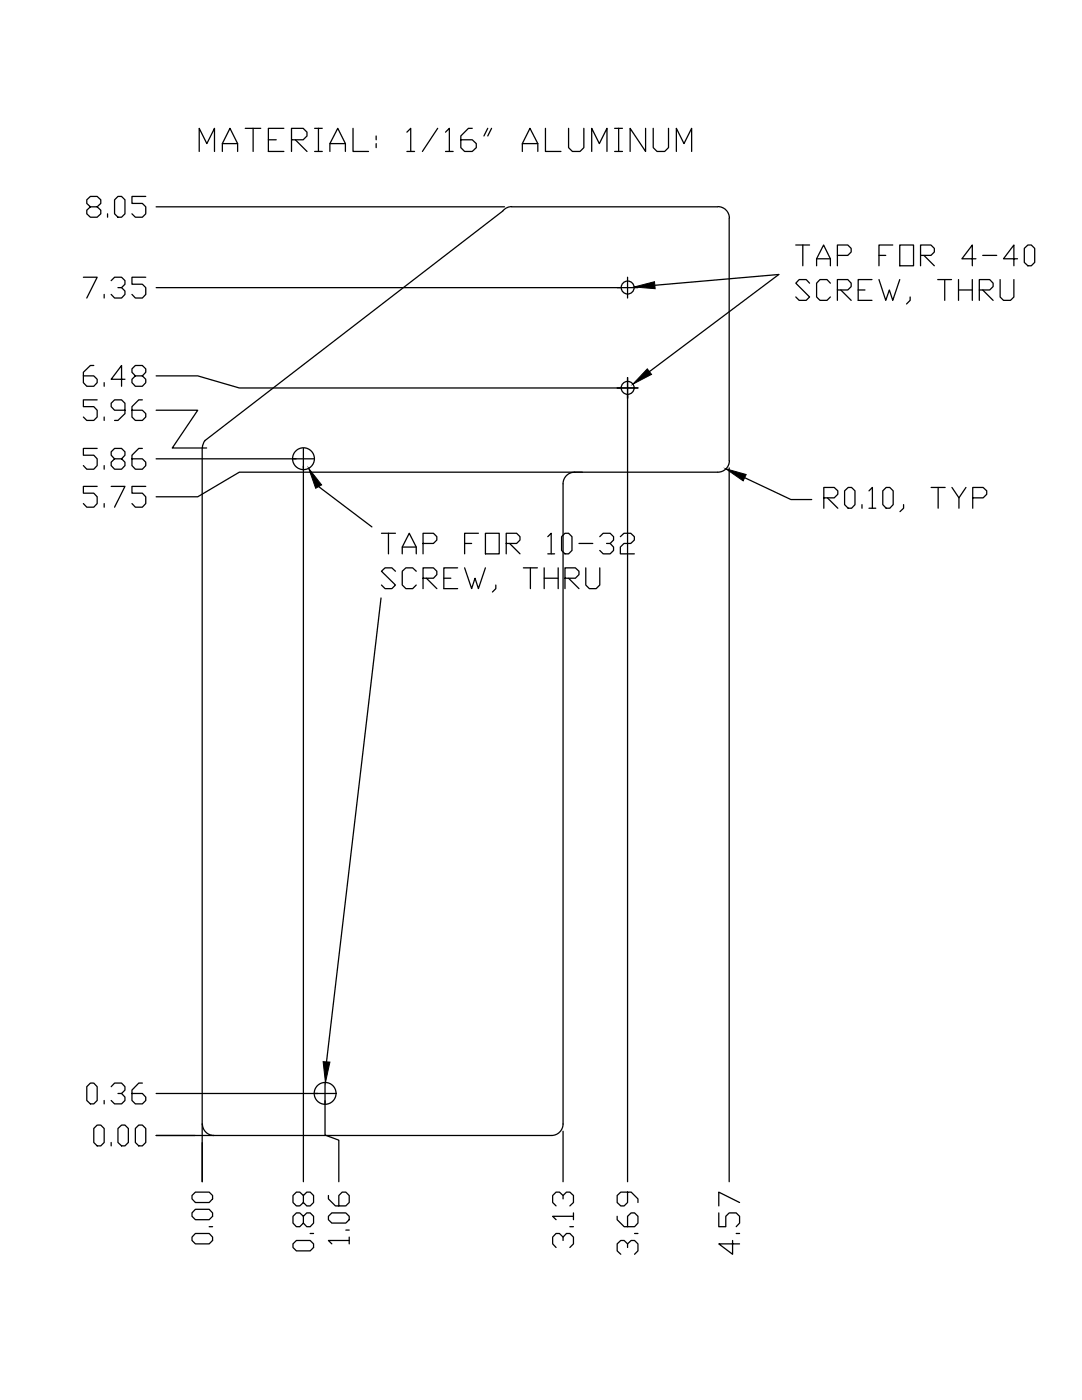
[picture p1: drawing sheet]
<svg xmlns="http://www.w3.org/2000/svg" width="216mm" height="279mm" viewBox="0 0 216 279" stroke-linecap="round" stroke-linejoin="round" font-family="sans-serif">
<!-- layer: 0 -->
<g fill="none" stroke="#000" stroke-width=".25">
<path d="M100.4 42l.3-.2a1.99 1.99 0 0 1 1.4-.5l41.1-.1a2.31 2.31 0 0 1 2.3 2.3M100.4 42.1l-59.5 45.8M145.5 43.6v48.3M40.3 89.4v134.9M40.9 87.9l-.4 .7-.1 .8M112.4 96.6v127.7M114.7 94.2a2.31 2.31 0 0 0-2.3 2.3M145.5 91.9a2.31 2.31 0 0 1-2.3 2.3h-28.6M40.4 224.3a2.31 2.31 0 0 0 2.3 2.3M112.4 224.3a2.31 2.31 0 0 1-2.4 2.3h-67.3"/>
<circle cx="125.2" cy="57.4" r="1.29"/>
<circle cx="125.2" cy="77.4" r="1.29"/>
<circle cx="60.6" cy="91.5" r="2.18"/>
<circle cx="64.9" cy="218.2" r="2.18"/>
</g>
<!-- layer: dimensions -->
<g fill="none" stroke="#000" stroke-width=".25">
<path d="M31.2 57.4h96.1M31.2 41.3h69.5M125.2 55.3v4.2M130.6 56.9l24.8-2.1-25.8 19.4M158.8 48.9h2.7M160.2 48.9v4.1M161.5 56.5l-.6-.7h-1.4l-.7 .7 2.7 2.8-.6 .6h-1.4l-.7-.6M162.9 53v-1.4l1.4-2.7 1.4 2.7v1.4M162.9 51.6h2.8M165.7 56.5l-.7-.7h-1.4l-.7 .7v2.8l.7 .6h1.4l.7-.6M167.1 51h2.1l.6-.7v-.7l-.6-.7h-2.1v4.1M167.1 57.9h2.1l.6-.7v-.7l-.6-.7h-2.1v4.1"/>
<path d="M167.8 57.9l2 2M171.2 57.9h1.4M174 55.8h-2.8v4.1h2.8M175.4 55.8l1.3 4.1 .8-2 .6 2 1.4-4.1M175.4 51h1.3M178.1 48.9h-2.7v4.1M179.5 48.9h2.8v4.1h-2.8zM181.6 59.3v.6l-.7 .8M183.7 51h2.1l.6-.7v-.7l-.6-.7h-2.1v4.1M184.4 51l2 2M187.1 55.8h2.8M188.5 55.8v4.1"/>
<path d="M191.3 57.9h2.7M191.3 55.8v4.1M194 55.8v4.1M194.7 51.6h-2.8l2.1-2.7v4.1M195.4 57.9h2.1l.7-.7v-.7l-.7-.7h-2.1v4.1M196.1 51h2.8M196.1 57.9l2.1 2M199.6 55.8v3.5l.6 .6h1.4l.7-.6v-3.5M203 51.6h-2.8l2.1-2.7v4.1M204.4 49.6l.7-.7h.7l.7 .7v2.8l-.7 .6h-.7l-.7-.6zM31.2 75h8.3l8.3 2.4h76M123.1 77.4h4.2"/>
<path d="M125.2 75.4v160.4M31.2 81.9h8.3l-5.1 7.5h6.8M31.2 91.6h31.4M60.5 89.5v146.3M63.6 97.1l10.6 8.1M116.2 94.2h-68.4l-8.3 4.9h-8.3M145.5 93.4v142.4M148.6 95.3l9.2 4.4h4.2M76 119.3l-10.8 92.6M76.1 106.4h2.8M77.5 106.4v4.1M78.9 114l-.7-.7h-1.4l-.7 .7 2.8 2.8-.7 .7h-1.4l-.7-.7"/>
<path d="M80.3 110.5v-1.3l1.4-2.8 1.4 2.8v1.3M80.3 109.2h2.8M83.1 114l-.8-.7h-1.3l-.7 .7v2.8l.7 .7h1.3l.8-.7M84.4 108.5h2.1l.7-.7v-.7l-.7-.7h-2.1v4.1M84.4 115.4h2.1l.7-.7v-.7l-.7-.7h-2.1v4.2M85.1 115.4l2.1 2.1M88.6 115.4h1.4M91.3 113.3h-2.7v4.2h2.7M92.7 113.3l1.4 4.2 .7-2.1 .7 2.1 1.4-4.2M92.7 108.5h1.4M95.5 106.4h-2.8v4.1M96.9 106.4h2.7v4.1h-2.7z"/>
<path d="M98.9 116.8v.7l-.6 .7M101 108.5h2.1l.7-.7v-.7l-.7-.7h-2.1v4.1M101.7 108.5l2.1 2M104.4 113.3h2.8M105.8 113.3v4.2M108.6 115.4h2.8M108.6 113.3v4.2M109.3 107.1l.7-.7v4.1M109.3 110.5h1.4M111.4 113.3v4.2M112.1 107.1l.6-.7h.8l.6 .7v2.8l-.6 .6h-.8l-.6-.6zM112.7 115.4h2.1l.7-.7v-.7l-.7-.7h-2.1v4.2"/>
<path d="M113.5 115.4l2 2.1M115.5 108.5h2.8M116.9 113.3v3.5l.7 .7h1.4l.7-.7v-3.5M119.7 107.1l.7-.7h1.4l.6 .7v.7l-.6 .7h-.8M121.8 108.5l.6 .7v.7l-.6 .6h-1.4l-.7-.6M123.8 107.1l.7-.7h1.4l.7 .7v.7l-.7 .7h-1.4l-.7 .7v1.3h2.8M31.2 218.2h35.7M64.9 219.7v6.8l2.7 1v8.3M64.9 216.2v4.1M31.2 226.6h11.5M40.3 224.3v11.5M112.4 225.8v10"/>
</g>
<path d="M126.5 57.3l4.1-1.1 .1 1.4zM129.2 73.6l.8 1.1-3.7 2zM61.6 93.5l2.6 3.3-1.2 .7zM144.8 93.6l4.1 1.1-.6 1.3zM64.5 211.9l1.3 .1-.9 4.1z" fill="#000" stroke="#000" stroke-width=".2"/>
<text font-size="8.8" x="163" y="103.4">R0.10, TYP</text>
<text font-size="8.4" x="38.5" y="31.4">MATERIAL: 1/16&quot; ALUMINUM</text>
<g font-size="7.9">
<text x="15.5" y="60.7">7.35</text>
<text x="15.5" y="78.3">6.48</text>
<text x="15.5" y="94.9">5.86</text>
<text x="16.2" y="221.5">0.36</text>
<text x="17.6" y="230">0.00</text>
<text x="43.4" y="249.4" transform="rotate(-90 43.4 249.4)">0.00</text>
<text x="63.5" y="250.8" transform="rotate(-90 63.5 250.8)">0.88</text>
<text x="70.6" y="249.4" transform="rotate(-90 70.6 249.4)">1.06</text>
<text x="115.4" y="250.1" transform="rotate(-90 115.4 250.1)">3.13</text>
<text x="148.5" y="251.5" transform="rotate(-90 148.5 251.5)">4.57</text>
</g>
<g font-size="7.5">
<text x="16.2" y="44.4">8.05</text>
<text x="15.5" y="85">5.96</text>
<text x="15.5" y="102.3">5.75</text>
<text x="128.1" y="251.5" transform="rotate(-90 128.1 251.5)">3.69</text>
</g>
</svg>
